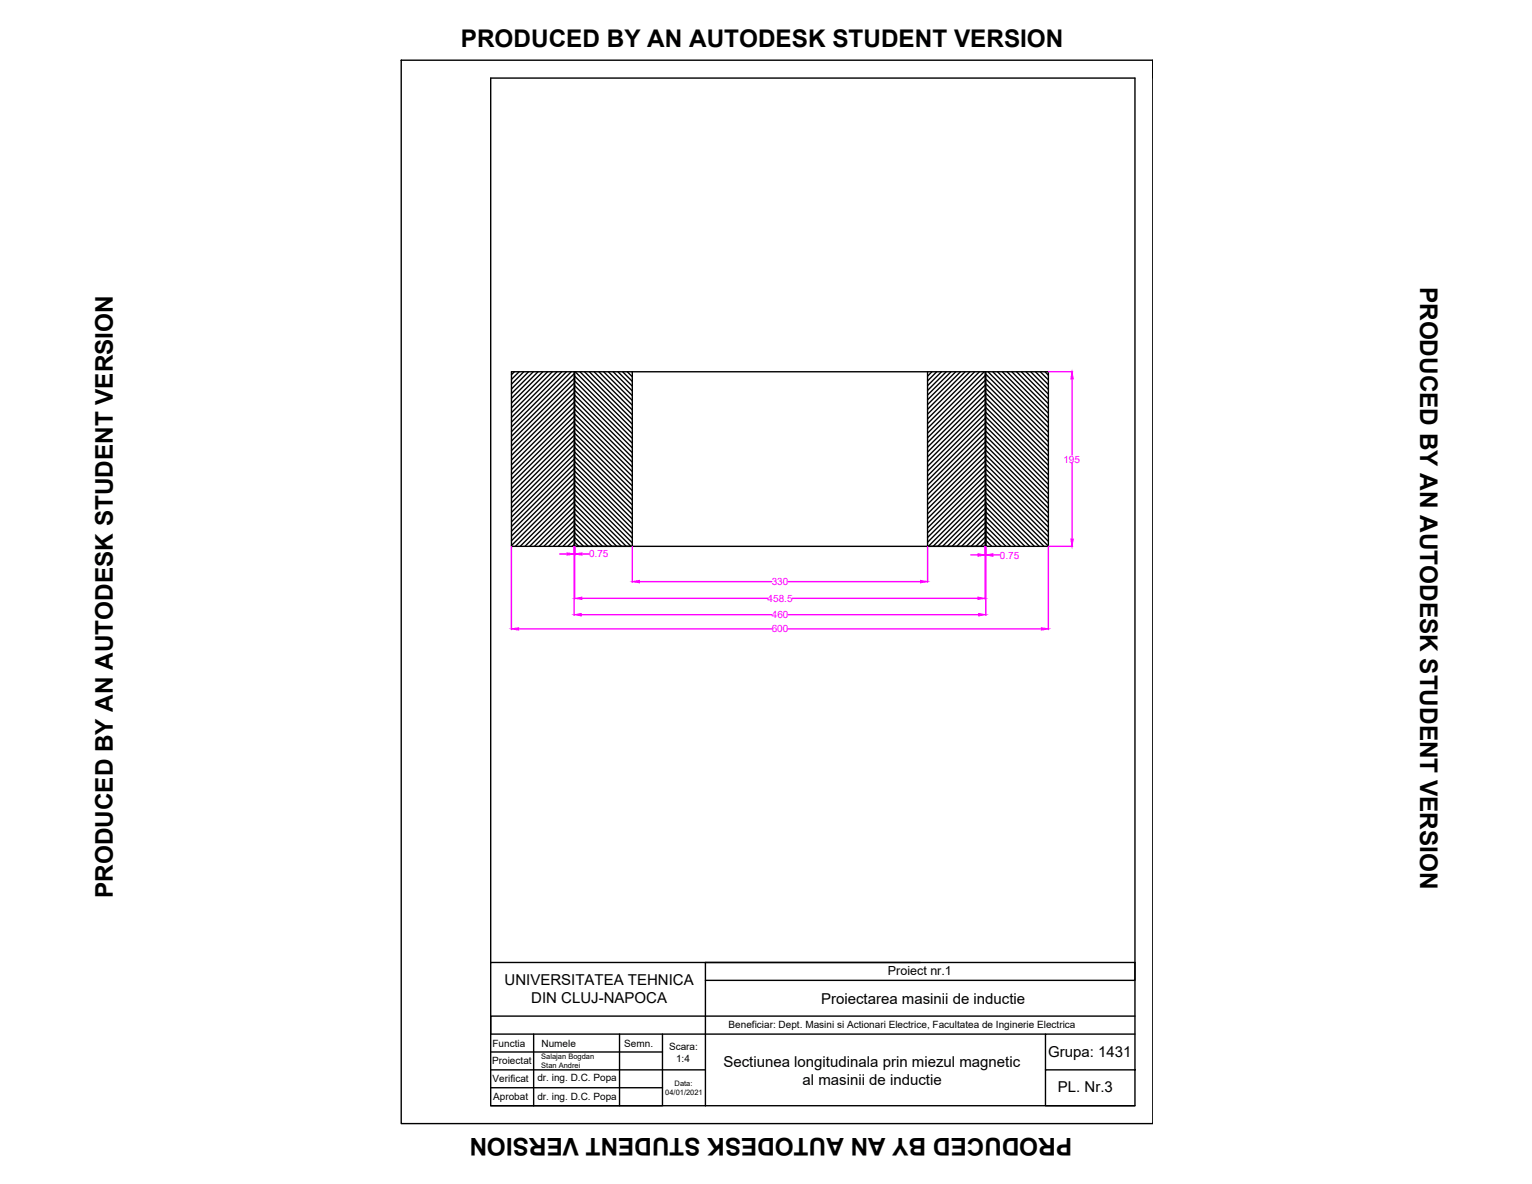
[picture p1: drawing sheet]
<svg xmlns="http://www.w3.org/2000/svg" width="279mm" height="216mm" viewBox="0 0 279 216" stroke-linecap="round" stroke-linejoin="round" font-family="sans-serif">
<!-- layer: 0 -->
<g fill="none" stroke="#000" stroke-width=".25">
<path d="M73.2 11h137v193.9h-137zM210.2 11v3.2M93.3 67.8h97.9v31.8h-97.9zM93.8 67.8l-.5 .5M94.7 67.8l-1.4 1.4M95.5 67.8l-2.2 2.3M96.4 67.8l-3.1 3.1M97.3 67.8l-4 4M98.1 67.8l-4.8 4.8M99 67.8l-5.7 5.7M99.9 67.8l-6.6 6.6M100.7 67.8l-7.4 7.4"/>
<path d="M101.6 67.8l-8.3 8.3M102.5 67.8l-9.2 9.2M103.3 67.8l-10 10M104.2 67.8l-10.9 10.9M104.7 68.1l-11.4 11.5M104.7 69l-11.4 11.4M104.7 69.9l-11.4 11.4M104.7 70.7l-11.4 11.5M104.7 71.6l-11.4 11.4M104.7 72.5l-11.4 11.4M104.7 73.3l-11.4 11.5M104.7 74.2l-11.4 11.4"/>
<path d="M104.7 75.1l-11.4 11.4M104.7 75.9l-11.4 11.4M104.7 76.8l-11.4 11.4M104.7 77.7l-11.4 11.4M104.7 78.5l-11.4 11.5M104.7 79.4l-11.4 11.4M104.7 67.8v31.8M104.8 79.8l10.5 10.5M104.8 79l10.5 10.5M104.8 78.1l10.5 10.5M104.8 77.3l10.5 10.4M104.8 76.4l10.5 10.5"/>
<path d="M104.8 75.5l10.5 10.5M104.8 74.6l10.5 10.5M104.8 73.8l10.5 10.5M104.8 72.9l10.5 10.5M104.8 72l10.5 10.5M104.8 71.2l10.5 10.5M104.8 70.3l10.5 10.5M104.8 69.5l10.5 10.4M104.8 68.6l10.5 10.5M104.8 67.8v31.8M104.9 67.8l10.4 10.4M105.8 67.8l9.5 9.5"/>
<path d="M106.6 67.8l8.7 8.7M107.5 67.8l7.8 7.8M108.4 67.8l6.9 7M109.2 67.8l6.1 6.1M110.1 67.8l5.2 5.2M111 67.8l4.3 4.4M111.8 67.8l3.5 3.5M112.7 67.8l2.6 2.6M113.6 67.8l1.7 1.7M114.4 67.8l.9 .9M115.3 67.8h.1M115.3 67.8v31.8"/>
<path d="M169.2 67.8v31.8M170 67.8l-.8 .8M170.8 67.8l-1.6 1.7M171.7 67.8l-2.5 2.5M172.6 67.8l-3.4 3.4M173.4 67.8l-4.2 4.2M174.3 67.8l-5.1 5.1M175.2 67.8l-6 6M176 67.8l-6.8 6.8M176.9 67.8l-7.7 7.7M177.8 67.8l-8.6 8.6M178.6 67.8l-9.4 9.5"/>
<path d="M179.5 67.8l-10.3 10.3M179.7 68.5l-10.5 10.5M179.7 69.4l-10.5 10.4M179.7 70.2l-10.5 10.5M179.7 71.1l-10.5 10.5M179.7 72l-10.5 10.4M179.7 72.8l-10.5 10.5M179.7 73.7l-10.5 10.5M179.7 74.5l-10.5 10.5M179.7 75.4l-10.5 10.5M179.7 76.3l-10.5 10.5M179.7 77.1l-10.5 10.5"/>
<path d="M179.7 78l-10.5 10.5M179.7 78.9l-10.5 10.5M179.7 79.7l-10.5 10.5M179.7 67.8v31.8M179.8 79.5l11.4 11.4M179.8 78.6l11.4 11.5M179.8 77.8l11.4 11.4M179.8 76.9l11.4 11.4M179.8 76l11.4 11.5M179.8 75.2l11.4 11.4M179.8 74.3l11.4 11.4M179.8 73.4l11.4 11.5"/>
<path d="M179.8 72.6l11.4 11.4M179.8 71.7l11.4 11.4M179.8 70.8l11.4 11.5M179.8 70l11.4 11.4M179.8 69.1l11.4 11.4M179.8 68.2l11.4 11.5M179.8 67.8v31.8M180.2 67.8l11 11M181.1 67.8l10.1 10.1M181.9 67.8l9.3 9.3M182.8 67.8l8.4 8.4M183.7 67.8l7.5 7.5"/>
<path d="M184.5 67.8l6.7 6.7M185.4 67.8l5.8 5.8M186.3 67.8l4.9 4.9M187.1 67.8l4.1 4.1M188 67.8l3.2 3.2M188.8 67.8l2.4 2.3M189.7 67.8l1.5 1.5M190.6 67.8l.6 .6M104.7 80.3l-11.4 11.4M104.7 81.1l-11.4 11.5M104.7 82l-11.4 11.4M104.7 82.9l-11.4 11.4"/>
<path d="M104.7 83.7l-11.4 11.5M104.7 84.6l-11.4 11.4M104.7 85.5l-11.4 11.4M104.7 86.3l-11.4 11.4M104.7 87.2l-11.4 11.4M104.7 88l-11.4 11.5M104.7 88.9l-10.7 10.7M104.7 89.8l-9.8 9.8M104.7 90.6l-9 9M104.7 91.5l-8.1 8.1M104.7 92.4l-7.2 7.2M104.7 93.3l-6.4 6.3"/>
<path d="M104.7 94.1l-5.5 5.5M104.7 95l-4.6 4.6M104.7 95.8l-3.8 3.8M104.7 96.7l-2.9 2.9M104.7 97.6l-2 2M104.7 98.4l-1.2 1.2M104.7 99.3l-.3 .3M104.8 98.9l.8 .7M104.8 98l1.6 1.6M104.8 97.1l2.5 2.5M104.8 96.3l3.4 3.3M104.8 95.4l4.2 4.2"/>
<path d="M104.8 94.6l5.1 5M104.8 93.7l5.9 5.9M104.8 92.8l6.8 6.8M104.8 92l7.7 7.6M104.8 91.1l8.5 8.5M104.8 90.2l9.4 9.4M104.8 89.4l10.3 10.2M104.8 88.5l10.5 10.5M104.8 87.6l10.5 10.5M104.8 86.8l10.5 10.5M104.8 85.9l10.5 10.5M104.8 85l10.5 10.5"/>
<path d="M104.8 84.2l10.5 10.5M104.8 83.3l10.5 10.5M104.8 82.4l10.5 10.5M104.8 81.6l10.5 10.5M104.8 80.7l10.5 10.5M179.7 80.6l-10.5 10.5M179.7 81.5l-10.5 10.5M179.7 82.3l-10.5 10.5M179.7 83.2l-10.5 10.5M179.7 84.1l-10.5 10.5M179.7 84.9l-10.5 10.5M179.7 85.8l-10.5 10.5"/>
<path d="M179.7 86.7l-10.5 10.4M179.7 87.5l-10.5 10.5M179.7 88.4l-10.5 10.5M179.7 89.3l-10.4 10.3M179.7 90.1l-9.5 9.5M179.7 91l-8.7 8.6M179.7 91.9l-7.8 7.7M179.7 92.7l-6.9 6.9M179.7 93.6l-6.1 6M179.7 94.5l-5.2 5.1M179.7 95.3l-4.3 4.3M179.7 96.2l-3.5 3.4"/>
<path d="M179.7 97.1l-2.6 2.5M179.7 97.9l-1.7 1.7M179.7 98.8l-.9 .8M179.8 99.4l.2 .2M179.8 98.5l1.1 1.1M179.8 97.7l1.9 1.9M179.8 96.8l2.8 2.8M179.8 95.9l3.7 3.7M179.8 95.1l4.5 4.5M179.8 94.2l5.4 5.4M179.8 93.3l6.3 6.3M179.8 92.5l7.1 7.1"/>
<path d="M179.8 91.6l8 8M179.8 90.8l8.9 8.8M179.8 89.9l9.7 9.7M179.8 89l10.6 10.6M179.8 88.2l11.4 11.4M179.8 87.3l11.4 11.4M179.8 86.4l11.4 11.4M179.8 85.5l11.4 11.5M179.8 84.7l11.4 11.4M179.8 83.8l11.4 11.4M179.8 83l11.4 11.4M179.8 82.1l11.4 11.4"/>
<path d="M179.8 81.2l11.4 11.5M179.8 80.4l11.4 11.4M89.5 175.5v-161.3h117.5v164.6h-78.3M167.8 175.5h-39.1h78.3v26.1h-16.3v-6.5h16.3M89.5 198.3h31.3M89.5 195.1h39.2M89.5 191.8h31.3M97.3 188.6v13M113 188.6v13h-15.7M120.8 188.6v13h-7.8M207 185.3h-117.5v3.3h101.2M207 188.6h-16.3v6.5"/>
<path d="M89.5 201.6h7.8M128.7 201.6v-26.1h-39.2v26.1h117.5"/>
</g>
<g fill="none" stroke="#f0f" stroke-width=".25">
<path d="M191.2 67.8h4.4M195.5 69.1v13.9M93.3 99.7v15.1M104.7 99.7v12.5M104.8 99.7v9.5M115.3 99.7v6.5M169.2 99.7v6.5M179.7 99.7v9.5M179.8 99.7v12.5M191.2 99.7v15.1M191.2 99.6h4.4M195.5 84.4v13.9"/>
<path d="M94.6 114.7h46.1M102.1 101h1.3M106 112.1h34.7M106.1 109.1h33.9M106.1 101h1.3M116.6 106.1h24.1M143.7 106.1h24.2M143.7 114.7h46.2M143.8 112.1h34.7M144.5 109.1h33.9M177 101.2h1.4M181.1 101.2h1.3"/>
</g>
<g fill="#f0f" stroke="#f0f" stroke-width=".18">
<path d="M115.3 106.1l1.3-.3v.5z"/>
<path d="M167.9 105.8l1.3 .3-1.3 .2z"/>
<path d="M104.8 109.1l1.3-.2v.4z"/>
<path d="M178.4 108.9l1.3 .2-1.3 .2z"/>
<path d="M104.7 112.1l1.3-.2v.4z"/>
<path d="M178.5 111.9l1.3 .2-1.3 .2z"/>
<path d="M93.3 114.7l1.3-.2v.4z"/>
<path d="M189.9 114.5l1.3 .2-1.3 .2z"/>
<path d="M195.5 67.8l.2 1.3h-.4z"/>
<path d="M195.3 98.3h.4l-.2 1.3z"/>
<path d="M103.4 100.8l1.3 .2-1.3 .2z"/>
<path d="M104.8 101l1.3-.2v.4z"/>
<path d="M178.4 101l1.3 .2-1.3 .2z"/>
<path d="M179.8 101.2l1.3-.2v.4z"/>
</g>
<g font-size="4.4">
<text x="84.1" y="8.6">PRODUCED BY AN AUTODESK STUDENT VERSION</text>
<text x="259" y="52.3" transform="rotate(90 259 52.3)">PRODUCED BY AN AUTODESK STUDENT VERSION</text>
<text x="20.6" y="163.8" transform="rotate(-90 20.6 163.8)">PRODUCED BY AN AUTODESK STUDENT VERSION</text>
<text x="195.5" y="207.5" transform="rotate(180 195.5 207.5)">PRODUCED BY AN AUTODESK STUDENT VERSION</text>
</g>
<g font-size="2.7">
<text x="92" y="179.7">UNIVERSITATEA TEHNICA</text>
<text x="96.9" y="183">DIN CLUJ-NAPOCA</text>
<text x="149.7" y="183.1">Proiectarea masinii de inductie</text>
<text x="131.9" y="194.6">Sectiunea longitudinala prin miezul magnetic</text>
<text x="146.4" y="197.9">al masinii de inductie</text>
<text x="191.2" y="192.7">Grupa: 1431</text>
<text x="192.9" y="199.1">PL. Nr.3</text>
</g>
<text font-size="2.3" x="161.9" y="177.8">Proiect nr.1</text>
<g font-size="1.8" fill="#f0f">
<text x="193.9" y="84.3">195</text>
<text x="107.4" y="101.7">0.75</text>
<text x="182.4" y="101.8">0.75</text>
<text x="140.7" y="106.7">330</text>
<text x="140" y="109.8">458.5</text>
<text x="140.8" y="112.7">460</text>
<text x="140.7" y="115.3">600</text>
</g>
<g font-size="1.8">
<text x="89.8" y="190.9">Functia</text>
<text x="98.8" y="190.9">Numele</text>
<text x="113.9" y="191">Semn.</text>
<text x="122" y="191.4">Scara:</text>
<text x="132.9" y="187.4">Beneficiar: Dept. Masini si Actionari Electrice, Facultatea de Inginerie Electrica</text>
<text x="89.8" y="194">Proiectat</text>
<text x="89.8" y="197.3">Verificat</text>
<text x="98" y="197.1">dr. ing. D.C. Popa</text>
<text x="123.3" y="193.6">1:4</text>
<text x="89.9" y="200.5">Aprobat</text>
<text x="98" y="200.5">dr. ing. D.C. Popa</text>
</g>
<g font-size="1.4">
<text x="98.7" y="193.1">Salajan Bogdan</text>
<text x="98.7" y="194.7">Stan Andrei</text>
<text x="121.3" y="199.7">04/01/2021</text>
<text x="123" y="198.1">Data:</text>
</g>
</svg>
